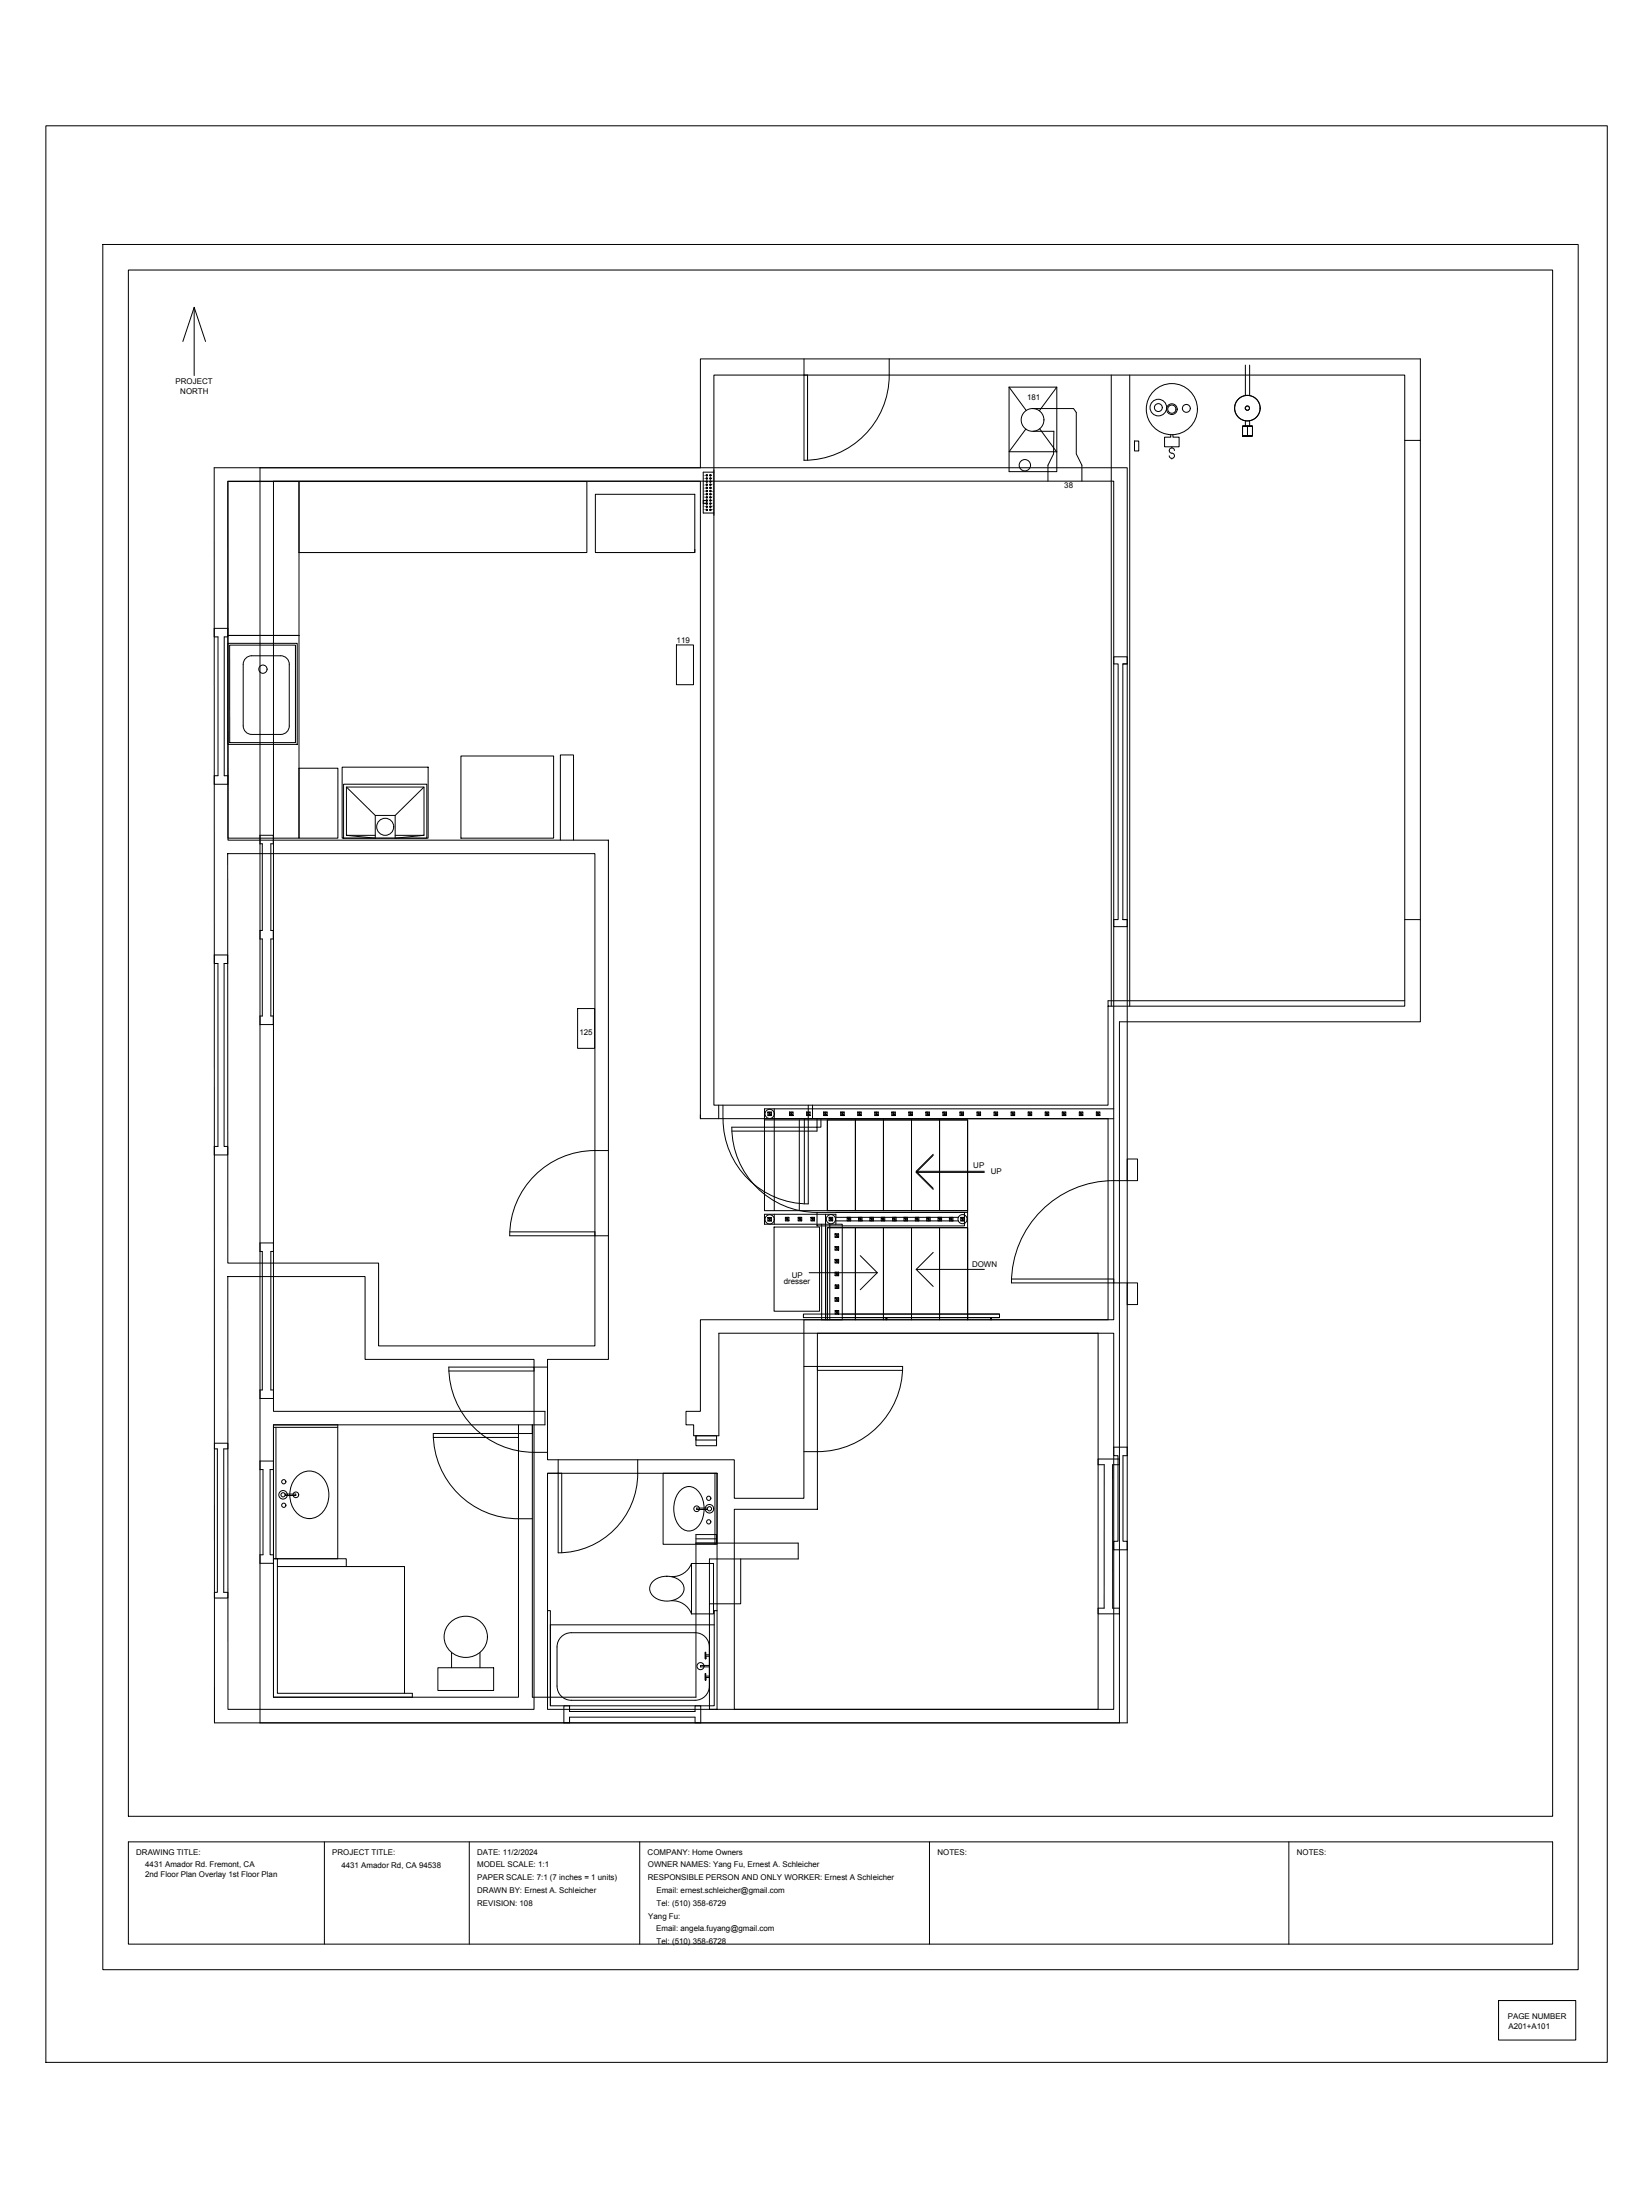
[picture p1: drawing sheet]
<svg xmlns="http://www.w3.org/2000/svg" width="914mm" height="1219mm" viewBox="0 0 914 1219" stroke-linecap="round" stroke-linejoin="round" font-family="sans-serif">
<!-- layer: A101-Floorplan-1st-floor -->
<g fill="none" stroke="#000" stroke-width=".55">
<path d="M446 199v56a47 47 0 0 0 47-47v-9M446 208h2v47M559 215v46h27v-46M559 215h27l-10 13M559 215l10 12M616 208v350M626 208v350M690 202v17M693 202v17M568 238l-9 12h27M576 238l10 13M689 236h5v6h-5h5v-6h-5v6z"/>
<path d="M690 233v3M691 236v6M693 233v3M144 259h244v-60h399v367h-167v389h-476zM629 244h2v6h-2zM648 250a1.4 1.4 0 0 1 1-2 1.4 1.4 0 0 1 2 2M648 250l1 1a1.6 1.6 0 0 1 2 1 1.6 1.6 0 0 1-2 2l-1-1M649 241v1h-4v6h8v-6h-3v-1M649 248h.1M649 254h.1M778 244h9M390 277h2v2h-2z"/>
<path d="M391 263h1M391 265h1M391 267h1M391 269h1M391 270h1M391 272h1M391 274h1M391 276h1M391 277h1M391 279h1M392 263v1M392 265v1"/>
<path d="M392 266v1M392 268v1M392 270v1M392 272v1M392 273v1M392 275v1M392 277v1M392 279h.1M393 263h1M393 265h1M393 267h1M393 269h1"/>
<path d="M393 270h1M393 272h1M393 274h1M393 276h1M393 277h1M393 279h1M394 263v1M394 265v1M394 266v1M394 268v1M394 270v1M394 272v1"/>
<path d="M394 273v1M394 275v1M394 277v1M394 279h.1M396 262h-6v22h6M396 260v26M391 281h1M391 283h1M392 280v1M392 282v1M393 281h1M393 283h1"/>
<path d="M394 280v1M394 282v1M375 357h9v22h-9zM144 468h1v48h-1M144 463h8M151 463v5M152 468h-2v48h2M151 516v4M778 510h9M144 520h1v43h-1M152 520h-2v43h2M320 559h10v22h-10z"/>
<path d="M778 555h-164v57h-218v-404h382v350h-164M144 568h8M151 563v5M388 620v-353h-236v515h150v8h-150v151h135v-151M388 620h226v111h-226v51h-8v8h4v6h14v-57h211v208h-216v-83h49v-9h-56M388 618v2M398 612v8M401 612a50 50 0 0 0 14 41 47 47 0 0 0 33 14v-55M448 620h-2v47M450 612v8M453 620v5h2v-5M406 627h47v-2h-47a47 47 0 0 0 47 47"/>
<path d="M459 621h77v50h-77zM474 621v50M490 621v50M505 621v50M517 640l-9 9M521 621v50M546 649h-38l9 10M453 672h81v7h-81zM144 689h8v5h-2v76h2v5h-8M144 694h1v76h-1M474 680v51M477 696l9 9h-38"/>
<path d="M490 680v51M505 680v51M521 680v51M486 705l-9 10M445 728h109v2h-109zM459 731v-51h77v51M491 730v1M549 730v1M153 791v73M187 791h-35v-1h35v74h-34M287 794v3h-47M295 794h-55a47 47 0 0 0 47 48h8"/>
<path d="M295 790v151h91v-91h11v5M386 796h11v5h-11zM386 796v2h11M144 810h8M144 814h2v48h-2M152 814h-2v48h2v4h-8M165 818a10 10 0 0 1 11-2 10 10 0 0 1 6 9 13 13 0 0 1-12 16 14 14 0 0 1-5-23zM609 812h3v79h-3M609 809h11M620 812h-3v79h3M158 828h6v1h-6M386 853h11"/>
<path d="M152 864h2v74h75v3h-77zM152 864h1M154 868h70v70M154 864h38v4M410 864v25h-17M250 899a12 12 0 0 1 17 1 12 12 0 0 1-4 17 12 12 0 0 1-14-3 12 12 0 0 1 1-15zM609 894h11M250 916v8M266 916v8M243 924h31v13h-31z"/>
<circle cx="572" cy="233" r="6"/>
<circle cx="642" cy="226" r="5"/>
<circle cx="642" cy="226" r="2.2"/>
<circle cx="649" cy="227" r="14"/>
<circle cx="649" cy="227" r="3"/>
<circle cx="649" cy="227" r="2.3"/>
<circle cx="657" cy="226" r="2.2"/>
<circle cx="691" cy="226" r="7"/>
<circle cx="691" cy="226" r="1.2"/>
<circle cx="568" cy="258" r="3"/>
<circle cx="392" cy="272" r=".4"/>
<circle cx="392" cy="274" r=".4"/>
<circle cx="392" cy="277" r=".4"/>
<circle cx="392" cy="270" r=".4"/>
<circle cx="392" cy="279" r=".4"/>
<circle cx="392" cy="267" r=".4"/>
<circle cx="392" cy="263" r=".4"/>
<circle cx="392" cy="265" r=".4"/>
<circle cx="392" cy="269" r=".4"/>
<circle cx="392" cy="276" r=".4"/>
<circle cx="394" cy="272" r=".4"/>
<circle cx="394" cy="265" r=".4"/>
<circle cx="394" cy="269" r=".4"/>
<circle cx="394" cy="276" r=".4"/>
<circle cx="394" cy="277" r=".4"/>
<circle cx="394" cy="279" r=".4"/>
<circle cx="394" cy="263" r=".4"/>
<circle cx="394" cy="274" r=".4"/>
<circle cx="394" cy="267" r=".4"/>
<circle cx="394" cy="270" r=".4"/>
<circle cx="392" cy="281" r=".4"/>
<circle cx="392" cy="283" r=".4"/>
<circle cx="394" cy="281" r=".4"/>
<circle cx="394" cy="283" r=".4"/>
<circle cx="157" cy="828" r="2.4"/>
<circle cx="157" cy="828" r="1.2"/>
<circle cx="157" cy="821" r="1.2"/>
<circle cx="157" cy="834" r="1.2"/>
<circle cx="164" cy="828" r="1.6"/>
</g>
<!-- layer: A201-Floorplan-2nd-floor -->
<g fill="none" stroke="#000" stroke-width=".55">
<path d="M572 226h23l1 3v23l4 6v9M572 239h12v13l-3 6v9M119 259h506v696h-506zM126 267h491v464h-171v99h-39v-21h-104v-56h34v-287h-211zM126 267h40v85h-40zM166 267h159v39h-159zM330 274h55v32h-55zM385 304v2M119 348h7v5h-2v77h2v5h-7M119 353h2v77h-2M126 357h39v56h-39zM126 352h40v113h-40z"/>
<path d="M127 358h37v54h-37zM139 363h17a5 5 0 0 1 4 5v34a5 5 0 0 1-4 5h-17M140 363a5 5 0 0 0-5 5v34a5 5 0 0 0 5 5M622 368h3v-4h-8v4h3v142h-3v4h8v-4h-3M625 368h-3v142M255 419h52v46h-52zM166 426h21v39h-21zM190 425h47v40h-47zM190 435h47v30h-47zM192 436l16 16M235 436l-16 16h-11v13l-16-2M219 452v13l16-2"/>
<path d="M126 473h204v273h-120v-46h-84zM208 463h-16v-27h43v27h-16M311 466v-48h7v48M622 510h3M119 529h7v5h-2v101h2v5h-7M119 534h2v101h-2M424 620h193M426 616h2v2l-2-2v2h2M427 616v2M428 616l-2 2M429 614v57M438 616h2v2l-2-2v2h2"/>
<path d="M439 616v2M440 616l-2 2M447 616h2v2l-2-2v2h2M448 616v2M449 616l-2 2M456 616h2v2l-2-2v2h2M457 616v2M458 616l-2 2M466 616h2v2l-2-2v2h2M467 616v2M468 616l-2 2M475 616h2v2l-2-2v2h2"/>
<path d="M476 616v2M477 616l-2 2M485 616h2v2l-2-2v2h2M486 616v2M487 616l-2 2M494 616h2v2l-2-2v2h2M495 616v2M496 616l-2 2M504 616h2v2l-2-2v2h2M505 616v2M506 616l-2 2M513 616h2v2l-2-2v2h2"/>
<path d="M514 616v2M515 616l-2 2M523 616h2v2l-2-2v2h2M524 616v2M525 616l-2 2M532 616h2v2l-2-2v2h2M533 616v2M534 616l-2 2M541 616h2v2l-2-2v2h2M542 616v2M543 616l-2 2M551 616h2v2l-2-2v2h2"/>
<path d="M552 616v2M553 616l-2 2M560 616h2v2l-2-2v2h2M561 616v2M562 616l-2 2M570 616h2v2l-2-2v2h2M571 616v2M572 616l-2 2M579 616h2v2l-2-2v2h2M580 616v2M581 616l-2 2M589 616h2v2l-2-2v2h2"/>
<path d="M590 616v2M591 616l-2 2M598 616h2v2l-2-2v2h2M599 616v2M600 616l-2 2M608 616h2v2l-2-2v2h2M609 616v2M610 616l-2 2M617 614h-193v57h112M337 638a49 49 0 0 0-48 23 47 47 0 0 0-7 24h55M424 621h112v110v-51h-77v51M443 621v50"/>
<path d="M459 621v50M474 621v50M490 621v50M505 621v50M521 621v50M517 640l-9 10M546 650h-38l9 9M625 642h5v12h-5zM625 654a57 57 0 0 0-64 57h64M426 675h2v2l-2-2v2h2M427 675v2M428 675l-2 2"/>
<path d="M429 673v5M435 675h2v2l-2-2v2h2M436 675v2M437 675l-2 2M442 675h2v2l-2-2v2h2M443 675v2M444 675l-2 2M449 675h2v2l-2-2v2h2M450 675v2M451 675l-2 2M455 678v53h12v-53h-43v-5h39v5M457 673v58"/>
<path d="M459 675h2v2l-2-2v2h2M460 678v53M460 675v2M461 675l-2 2M463 672h73M463 677h68M463 675h68M469 675h2v2l-2-2v2h2M470 675v2M471 675l-2 2M476 675h2v2l-2-2v2h2M477 675v2"/>
<path d="M478 675l-2 2M482 675h2v2l-2-2v2h2M483 675v2M484 675l-2 2M488 675h2v2l-2-2v2h2M489 675v2M490 675l-2 2M495 675h2v2l-2-2v2h2M496 675v2M497 675l-2 2M501 675h2v2l-2-2v2h2M502 675v2"/>
<path d="M503 675l-2 2M507 675h2v2l-2-2v2h2M508 675v2M509 675l-2 2M514 675h2v2l-2-2v2h2M515 675v2M516 675l-2 2M520 675h2v2l-2-2v2h2M521 675v2M522 675l-2 2M526 675h2v2l-2-2v2h2M527 675v2"/>
<path d="M528 675l-2 2M532 675h2v2l-2-2v2h2M533 675v2M534 675l-2 2M283 683h47v2M429 680h25v47h-25zM463 698h2v2l-2-2v2h2v-2l-2 2M463 691h2v2l-2-2v2h2v-2l-2 2M463 684h2v2l-2-2v2h2M464 684v2M464 691v2M464 698v2"/>
<path d="M465 684l-2 2M474 680v51M490 680v51M505 680v51M517 694l-9 9M521 680v51M126 707h76v46h94v194h-170zM463 719h2v2l-2-2v2h2v-2l-2 2M463 705h2v2l-2-2v2h2v-2l-2 2M463 712h2v2l-2-2v2h2v-2l-2 2M464 705v2M464 719v2"/>
<path d="M464 712v2M546 703h-38l9 10M561 709h56v2M625 711h5v12h-5zM453 739h164v208h-210v-111h46zM463 726h2v2l-2-2v2h2M464 726v2M465 726l-2 2M467 728h87v2h-87M491 730v1M549 730v1M249 760h47v-2h-47a47 47 0 0 0 47 47h7"/>
<path d="M296 758h7M446 757h7M500 759h-47v-2h47a47 47 0 0 1-47 47h-7M119 800h7v3h-2v79h2v4h-7M119 803h1v79h-1M303 816h94v131h-94zM309 809v7h-6M353 809a46 46 0 0 1-19 44 44 44 0 0 1-25 8v-45h2v44M367 816h30v40h-30zM396 816v40M617 802h8v5h-3v47h3v5h-8v-5h3v-47h-3zM377 826a7 7 0 0 1 7-2 7 7 0 0 1 5 6 14 14 0 0 1-5 18 8 8 0 0 1-10-7 16 16 0 0 1 3-15z"/>
<path d="M392 836h-6v1h6M362 876a11 11 0 0 1 17 3 8 8 0 0 1-11 8 7 7 0 0 1-7-9zM383 866a11 11 0 0 1-11 8M383 866h12v28h-12M383 866v28M303 893h2v52h91v-52h1M372 887a11 11 0 0 1 11 7M309 913v21M309 913a8 8 0 0 1 8-8h68a8 8 0 0 1 8 8v21a8 8 0 0 1-8 8h-68a8 8 0 0 1-8-8M391 917h2M393 918h-2v1v-3v3M396 900h-91v45"/>
<path d="M391 929h2M393 930h-2v1v-4v4M393 923h-5v1h5M316 945v3h69v-3h3v10h-3v-3h-69v3M316 948v-3h-4v10h4v-3"/>
<circle cx="146" cy="371" r="2.3"/>
<circle cx="213" cy="458" r="5"/>
<circle cx="427" cy="617" r="2.6"/>
<circle cx="427" cy="676" r="2.6"/>
<circle cx="460" cy="676" r="2.6"/>
<circle cx="533" cy="676" r="2.5"/>
<circle cx="386" cy="836" r="1.6"/>
<circle cx="393" cy="830" r="1.2"/>
<circle cx="393" cy="836" r="2.4"/>
<circle cx="393" cy="836" r="1.2"/>
<circle cx="393" cy="843" r="1.2"/>
<circle cx="388" cy="923" r="2"/>
</g>
<!-- layer: Title Block -->
<path d="M71 1021h789v56h-789z" fill="none" stroke="#000" stroke-width=".55"/>
<!-- layer: 00-page-edge -->
<path d="M25 70h866v1073h-866zM57 135h818v957h-818zM71 150h789v857h-789zM108 170v38M101 189l7-19 6 19M71 1021h.1M180 1021v56M260 1021v56M355 1021v56M515 1021v56M714 1021v56M830 1109h43v22h-43z" fill="none" stroke="#000" stroke-width=".55"/>
<g font-size="4.4">
<text x="97" y="213">PROJECT</text>
<text x="100" y="218">NORTH</text>
<text x="569" y="222">181</text>
<text x="590" y="271">38</text>
<text x="375" y="356">119</text>
<text x="321" y="574">125</text>
<text x="539" y="647">UP</text>
<text x="549" y="651">UP</text>
<text x="539" y="702">DOWN</text>
<text x="434" y="712">dresser</text>
<text x="439" y="708">UP</text>
<text x="76" y="1028">DRAWING TITLE:</text>
<text x="184" y="1028">PROJECT TITLE:</text>
<text x="264" y="1028">DATE: 11/2/2024</text>
<text x="359" y="1028">COMPANY: Home Owners</text>
<text x="520" y="1028">NOTES:</text>
<text x="719" y="1028">NOTES:</text>
<text x="80" y="1035">4431 Amador Rd. Fremont, CA</text>
<text x="189" y="1035">4431 Amador Rd, CA 94538</text>
<text x="264" y="1035">MODEL SCALE: 1:1</text>
<text x="359" y="1035">OWNER NAMES: Yang Fu, Ernest A. Schleicher</text>
<text x="80" y="1040">2nd Floor Plan Overlay 1st Floor Plan</text>
<text x="264" y="1042">PAPER SCALE: 7:1 (7 inches = 1 units)</text>
<text x="359" y="1042">RESPONSIBLE PERSON AND ONLY WORKER: Ernest A Schleicher</text>
<text x="264" y="1049">DRAWN BY: Ernest A. Schleicher</text>
<text x="364" y="1049">Email: ernest.schleicher@gmail.com</text>
<text x="264" y="1056">REVISION: 108</text>
<text x="364" y="1056">Tel: (510) 358-6729</text>
<text x="359" y="1063">Yang Fu:</text>
<text x="364" y="1070">Email: angela.fuyang@gmail.com</text>
<text x="364" y="1077">Tel: (510) 358-6728</text>
<text x="836" y="1119">PAGE NUMBER</text>
<text x="836" y="1124">A201+A101</text>
</g>
<g font-size="1.1">
<text x="390" y="264">nc</text>
<text x="394" y="264">1</text>
<text x="390" y="265">nc</text>
<text x="390" y="267">nc</text>
<text x="390" y="269">11</text>
<text x="394" y="267">3</text>
<text x="394" y="266">2</text>
<text x="394" y="269">4</text>
<text x="390" y="273">13</text>
<text x="390" y="274">14</text>
<text x="390" y="271">12</text>
<text x="394" y="271">5</text>
<text x="394" y="274">6</text>
<text x="394" y="272">nc</text>
<text x="390" y="276">15</text>
<text x="390" y="279">16</text>
<text x="390" y="281">nc</text>
<text x="394" y="281">10</text>
<text x="394" y="276">7</text>
<text x="394" y="279">9</text>
<text x="394" y="278">8</text>
<text x="390" y="283">nc</text>
<text x="394" y="283">nc</text>
</g>
</svg>
